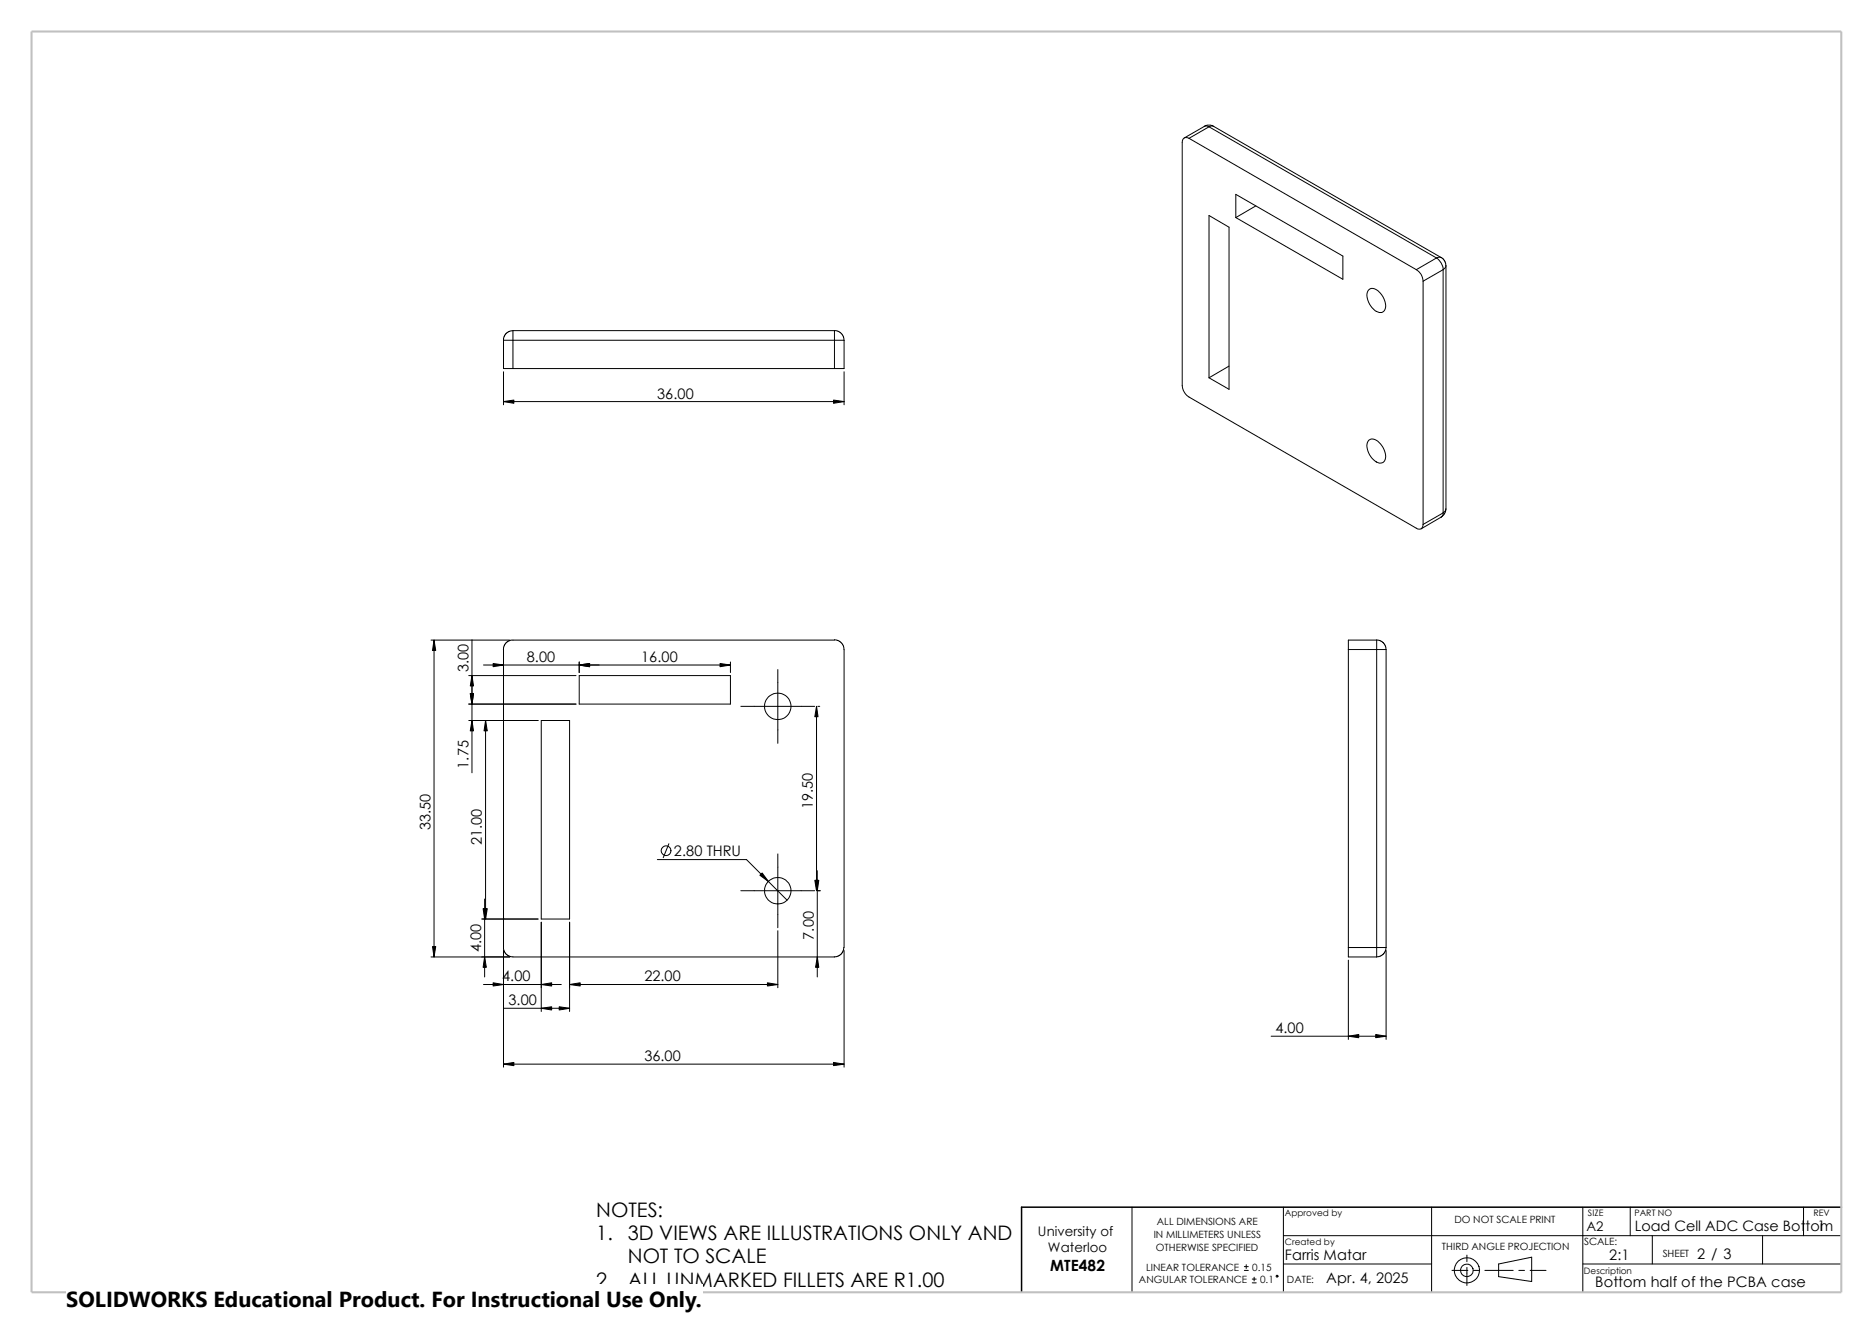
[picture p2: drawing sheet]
<svg xmlns="http://www.w3.org/2000/svg" width="420mm" height="297mm" viewBox="0 0 420 297" stroke-linecap="round" stroke-linejoin="round" font-family="sans-serif">
<g fill="none" stroke="#000" stroke-width=".22">
<path d="M266.6 31l51 29.5M266.6 31a.94 .94 0 0 0-1.1 0 .94 .94 0 0 0-.4 .9v54.6a3.4 3.4 0 0 0 1.5 2.6l51 29.4a.91 .91 0 0 0 1.1 .1 .91 .91 0 0 0 .4-1M270 28.3l.8-.2h.6l.8 .3M271.1 28.4l-.5-.2-.6 .2-4.4 2.5M271.1 28.4l-4.5 2.6M271.1 28.4l51 29.5M272.2 28.4l51 29.4-.5-.1-.6 .2M272.2 28.4l-.5-.2-.6 .2M271.1 48.3l4.5 2.7v36.3l-4.5-2.5zM277.1 43.6l24 13.8v5.3l-24-13.9zM281.6 46.2l-4.5 2.6M322.1 57.9a3.3 3.3 0 0 1 1.5 2.6"/>
<path d="M322.1 57.9l-4.5 2.6M323.2 57.7l.7 .8 .3 1.1M324.2 59.6l-.1 .5-.5 .4M324.2 59.6v54.6l-.1 .4-.5 .5M112.9 76.3v6.4h2.1M112.9 76.3h2.1M115 74.2h72.1M115 76.3h72.1M115 76.3v6.4M115 74.2l-.8 .1-.9 .7-.4 .7v.6M115 74.2v2.1M187.1 76.3v6.4"/>
<path d="M187.1 74.2l.7 .1 .8 .5 .5 .8 .2 .7M187.1 76.3h2.2M187.1 74.2v2.1M189.3 76.3v6.4h-2.2M306.9 65a1.79 1.79 0 0 1 2.6 .8 3.7 3.7 0 0 1 1 3.8 1.54 1.54 0 0 1-2.5-.3 4 4 0 0 1-1.3-4.1zM317.6 60.5a3.1 3.1 0 0 1 1.5 2.6M319.1 63.1v54.5M323.6 60.5l-4.5 2.6M323.6 60.5v54.6M112.9 83.4v7.4M112.9 90.1h76.4M115 82.7h72.1"/>
<path d="M189.3 83.4v7.4M275.6 82.1l-4.5 2.7M306.9 98.8a1.86 1.86 0 0 1 2.6 .8 3.5 3.5 0 0 1 .8 4 1.63 1.63 0 0 1-2.3-.5 3.6 3.6 0 0 1-1.1-4.3zM323.2 116l-4.5 2.6M323.6 115.1a.85 .85 0 0 1-.4 .9M323.6 115.1l-4.5 2.5M324.2 114.2l-.3 1.1-.7 .7M96.6 143.6h17.7M97.3 143.6v71.1M105.1 157.9h24.1M105.1 151.6h24.1M105.8 143.5v29.9"/>
<path d="M108.4 149.2h55.4M129.9 148.5v2.4M129.9 151.6h33.9v6.3h-33.9zM163.8 148.5v2.4M166.1 158.5h16.6M174.4 150.2v16.6M183.1 158.5v41.3M183.4 158.5h.4M187.1 143.6h-72.5l-.7 .2-.6 .6-.3 .5-.1 .8M187.1 143.5l.7 .1 .8 .5 .5 .8 .2 .8-.1 66.9-.1 .8-.7 .8-1.3 .5h-72.1l-.8-.2-.5-.3-.5-.6-.3-.7v-67.2M302.3 145.7h6.4M302.3 145.7v66.9"/>
<path d="M302.3 145.7v-2.1h6.4v2.1M308.7 145.7h2.1M308.7 143.6l.8 .1 .8 .7 .3 .5 .2 .8M308.7 145.7v66.9M310.8 145.7v66.9M105.1 161.6h15.5M108.9 161.6v44.6M121.4 161.6h6.3v44.6h-6.3zM147.4 192.8h20l9.1 9.1M150 189.3l-1.3 3.1M166.1 199.8h16.6M174.4 191.6v16.5"/>
<path d="M183.3 195.3v23.9M183.4 199.8h.6M96.6 214.7h17.7M108 206.2h12.6M108.7 201.7v17.5M112.9 213.2v26.2M121.4 206.9v20M127.7 206.9v20M174.4 208.8v12.8M189.3 213.2v26.2M302.3 212.6h6.4M302.3 215.4v17.8"/>
<path d="M302.3 212.6v2.1h6.4M308.7 212.6h2.1M308.7 212.6v2.1M310.8 213.2v20M310.8 212.6l-.2 .8-.5 .7-.6 .4-.8 .2M108.4 220.9h17.5M112.9 238.7h76.4M113.1 226.2h14.6M127.7 220.9h46.7M285 232.5h25.8M253.8 270.8v19.1M287.8 277.2h125.1"/>
<path d="M287.8 270.8v19.1M321 270.8v19.1M354.9 270.8v19.1M365.5 270.8v6.4M370.5 277.2v6.3M395.2 277.2v6.3M404.4 270.8v6.4M279 285h.9M279 284.1h.9M279.4 283.7v.9M280.8 287.8h.9M280.8 286.9h.9"/>
<path d="M281.2 286.5v.9M287.8 283.5h33.2M325.6 285h3.5M328.9 281.6v1.4M328.9 284.3v4.1M330.4 285h1.3M333 285h6.3M336 283.5l7.5-1.5v5.5l-7.5-1.1zM340.6 285h1.2M343.1 285h3.6M354.9 283.5h58"/>
<circle cx="174.4" cy="158.5" r="2.96"/>
<circle cx="149.4" cy="190.8" r="1.09"/>
<circle cx="174.4" cy="199.8" r="2.96"/>
<circle cx="286.4" cy="286.3" r=".21"/>
<circle cx="328.9" cy="285" r="1.42"/>
<circle cx="328.9" cy="285" r="2.83"/>
</g>
<path d="M412.9 270.8h-183.8v19.1" fill="none" stroke="#000" stroke-width=".34"/>
<path d="M7.1 7.1h405.8v282.8h-405.8z" fill="none" stroke="#c0c0c0" stroke-width=".47"/>
<g fill="#000" stroke="#000" stroke-width=".22">
<path d="M112.9 90.1l2.3-.4v.8zM186.9 89.7l2.4 .4-2.4 .4zM97.3 143.6l.4 2.3h-.7zM105.5 155.6h.7l-.4 2.3zM105.8 151.6l.4 2.3h-.7zM110.6 148.8l2.3 .4-2.3 .4zM129.9 149.2l2.3-.4v.8zM161.5 148.8l2.3 .4-2.3 .4zM183.1 158.5l.3 2.3h-.7zM105.8 161.6l.4 2.4h-.7zM108.9 161.6l.4 2.4h-.8zM170.9 195.8l1.4 1.9-1.9-1.4z"/>
<path d="M182.7 197.5h.7l-.3 2.3zM182.9 197.5h.7l-.3 2.3zM97 212.3h.7l-.4 2.4zM108.3 203.8h.8l-.4 2.4zM108.7 214.7l.4 2.3h-.8zM108.5 203.8h.8l-.4 2.4zM183.3 214.7l.3 2.3h-.7zM112.9 238.7l2.3-.4v.8zM110.6 220.5l2.3 .4-2.3 .3zM121.4 220.9l2.3-.4v.7zM121.4 226.2l2.3-.4v.8zM125.4 225.8l2.3 .4-2.3 .4z"/>
<path d="M127.7 220.9l2.4-.4v.7zM172.1 220.5l2.3 .4-2.3 .3zM186.9 238.3l2.4 .4-2.4 .4zM302.3 232.5l2.4-.4v.7zM308.5 232.1l2.3 .4-2.3 .3z"/>
</g>
<path d="M14.9 288.1h142.6v8.9h-142.6z" fill="#fff"/>
<text font-size="4.9" x="14.9" y="293.3">SOLIDWORKS Educational Product. For Instructional Use Only.</text>
<g font-size="4.5">
<text x="133.7" y="273.1">NOTES:</text>
<text x="133.7" y="278.3">1.</text>
<text x="140.8" y="278.3">3D VIEWS ARE ILLUSTRATIONS ONLY AND</text>
<text x="140.8" y="283.4">NOT TO SCALE</text>
<text x="133.7" y="288.6">2.</text>
<text x="140.8" y="288.6">ALL UNMARKED FILLETS ARE R1.00</text>
</g>
<text font-size="3.5" x="235.5" y="285">MTE482</text>
<g font-size="3.3">
<text x="147.4" y="89.4">36.00</text>
<text x="118.1" y="148.5">8.00</text>
<text x="143.8" y="148.5">16.00</text>
<text x="105" y="150.8" transform="rotate(-90 105 150.8)">3.00</text>
<text x="105" y="172.4" transform="rotate(-90 105 172.4)">1.75</text>
<text x="182.3" y="181.6" transform="rotate(-90 182.3 181.6)">19.50</text>
<text x="96.5" y="186.3" transform="rotate(-90 96.5 186.3)">33.50</text>
<text x="108.1" y="189.6" transform="rotate(-90 108.1 189.6)">21.00</text>
<text x="151.1" y="192.1">2.80 THRU</text>
<text x="107.9" y="213.6" transform="rotate(-90 107.9 213.6)">4.00</text>
<text x="182.5" y="210.8" transform="rotate(-90 182.5 210.8)">7.00</text>
<text x="112.6" y="220.2">4.00</text>
<text x="144.5" y="220.2">22.00</text>
<text x="114" y="225.5">3.00</text>
<text x="286" y="231.8">4.00</text>
<text x="144.5" y="238">36.00</text>
<text x="407.5" y="276.1">1</text>
<text x="288.1" y="282.7">Farris Matar</text>
<text x="297.4" y="287.8">Apr. 4, 2025</text>
<text x="360.8" y="282.7">2:1</text>
<text x="380.5" y="282.3">2 / 3</text>
<text x="357.7" y="288.6">Bottom half of the PCBA case</text>
</g>
<text font-size="3.2" x="366.6" y="276.1">Load Cell ADC Case Bottom</text>
<g font-size="3">
<text x="232.7" y="277.2">University of</text>
<text x="235" y="280.9">Waterloo</text>
<text x="355.7" y="276.1">A2</text>
</g>
<g font-size="2.2">
<text x="259.4" y="274.7">ALL DIMENSIONS ARE</text>
<text x="326.1" y="274.4">DO NOT SCALE PRINT</text>
<text x="258.7" y="277.7">IN MILLIMETERS UNLESS</text>
<text x="259.2" y="280.7">OTHERWISE SPECIFIED</text>
<text x="323.3" y="280.4">THIRD ANGLE PROJECTION</text>
<text x="355.2" y="279.3">SCALE:</text>
<text x="372.8" y="282">SHEET</text>
<text x="255.4" y="287.9">ANGULAR TOLERANCE</text>
<text x="257" y="285">LINEAR TOLERANCE</text>
<text x="280.8" y="285">0.15</text>
<text x="282.6" y="287.9">0.1</text>
<text x="288.6" y="287.9">DATE:</text>
</g>
<g font-size="2">
<text x="288.1" y="272.8">Approved by</text>
<text x="356.1" y="272.7">SIZE</text>
<text x="366.5" y="272.7">PART NO</text>
<text x="406.6" y="272.7">REV</text>
<text x="288.1" y="279.2">Created by</text>
<text x="355.2" y="285.7">Description</text>
</g>
</svg>
